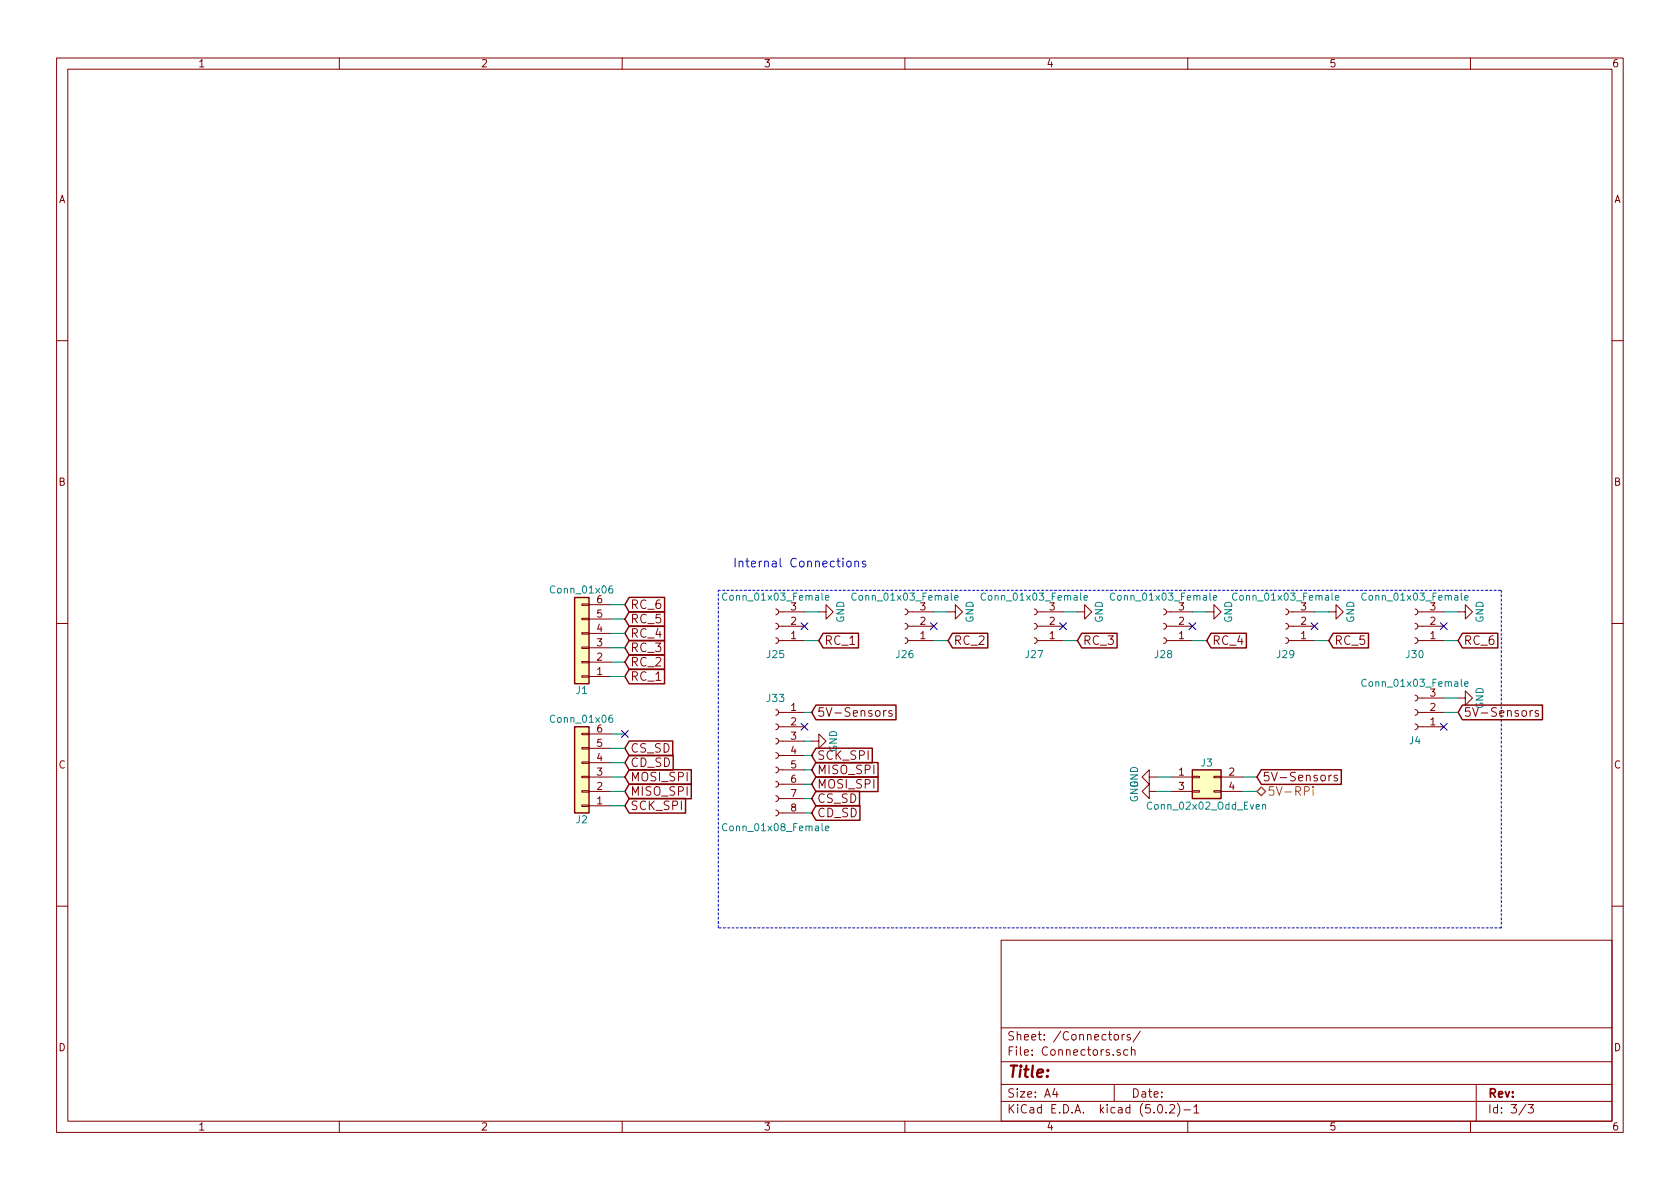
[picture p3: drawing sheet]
EESchema Schematic File Version 2
LIBS:power
LIBS:device
LIBS:switches
LIBS:relays
LIBS:motors
LIBS:transistors
LIBS:conn
LIBS:linear
LIBS:regul
LIBS:74xx
LIBS:cmos4000
LIBS:adc-dac
LIBS:memory
LIBS:xilinx
LIBS:microcontrollers
LIBS:dsp
LIBS:microchip
LIBS:analog_switches
LIBS:motorola
LIBS:texas
LIBS:intel
LIBS:audio
LIBS:interface
LIBS:digital-audio
LIBS:philips
LIBS:display
LIBS:cypress
LIBS:siliconi
LIBS:opto
LIBS:atmel
LIBS:contrib
LIBS:valves
LIBS:RPi Interface-cache
EELAYER 25 0
EELAYER END
$Descr A4 11693 8268
encoding utf-8
Sheet 3 3
Title ""
Date ""
Rev ""
Comp ""
Comment1 ""
Comment2 ""
Comment3 ""
Comment4 ""
$EndDescr
Text Notes 5100 3950 0    60   ~ 0
Internal Connections
$Comp
L Conn_01x03_Female J25
U 1 1
P 5400 4350
F 0 "J25" H 5400 4550 50  0000 C CNN
F 1 "Conn_01x03_Female" H 5400 4150 50  0000 C CNN
F 2 "Socket_Strips:Socket_Strip_Straight_1x03_Pitch2.54mm" H 5400 4350 50  0001 C CNN
F 3 "" H 5400 4350 50  0001 C CNN
	1    5400 4350
	-1   0    0    1   
$EndComp
$Comp
L GND #PWR017
U 1 1
P 5700 4250
F 0 "#PWR017" H 5700 4000 50  0001 C CNN
F 1 "GND" H 5700 4100 50  0000 C CNN
F 2 "" H 5700 4250 50  0001 C CNN
F 3 "" H 5700 4250 50  0001 C CNN
	1    5700 4250
	0    -1   -1   0   
$EndComp
NoConn ~ 5600 4350
$Comp
L Conn_01x03_Female J26
U 1 1
P 6300 4350
F 0 "J26" H 6300 4550 50  0000 C CNN
F 1 "Conn_01x03_Female" H 6300 4150 50  0000 C CNN
F 2 "Socket_Strips:Socket_Strip_Straight_1x03_Pitch2.54mm" H 6300 4350 50  0001 C CNN
F 3 "" H 6300 4350 50  0001 C CNN
	1    6300 4350
	-1   0    0    1   
$EndComp
$Comp
L GND #PWR018
U 1 1
P 6600 4250
F 0 "#PWR018" H 6600 4000 50  0001 C CNN
F 1 "GND" H 6600 4100 50  0000 C CNN
F 2 "" H 6600 4250 50  0001 C CNN
F 3 "" H 6600 4250 50  0001 C CNN
	1    6600 4250
	0    -1   -1   0   
$EndComp
NoConn ~ 6500 4350
$Comp
L Conn_01x03_Female J27
U 1 1
P 7200 4350
F 0 "J27" H 7200 4550 50  0000 C CNN
F 1 "Conn_01x03_Female" H 7200 4150 50  0000 C CNN
F 2 "Socket_Strips:Socket_Strip_Straight_1x03_Pitch2.54mm" H 7200 4350 50  0001 C CNN
F 3 "" H 7200 4350 50  0001 C CNN
	1    7200 4350
	-1   0    0    1   
$EndComp
$Comp
L GND #PWR019
U 1 1
P 7500 4250
F 0 "#PWR019" H 7500 4000 50  0001 C CNN
F 1 "GND" H 7500 4100 50  0000 C CNN
F 2 "" H 7500 4250 50  0001 C CNN
F 3 "" H 7500 4250 50  0001 C CNN
	1    7500 4250
	0    -1   -1   0   
$EndComp
NoConn ~ 7400 4350
$Comp
L Conn_01x03_Female J28
U 1 1
P 8100 4350
F 0 "J28" H 8100 4550 50  0000 C CNN
F 1 "Conn_01x03_Female" H 8100 4150 50  0000 C CNN
F 2 "Socket_Strips:Socket_Strip_Straight_1x03_Pitch2.54mm" H 8100 4350 50  0001 C CNN
F 3 "" H 8100 4350 50  0001 C CNN
	1    8100 4350
	-1   0    0    1   
$EndComp
$Comp
L GND #PWR020
U 1 1
P 8400 4250
F 0 "#PWR020" H 8400 4000 50  0001 C CNN
F 1 "GND" H 8400 4100 50  0000 C CNN
F 2 "" H 8400 4250 50  0001 C CNN
F 3 "" H 8400 4250 50  0001 C CNN
	1    8400 4250
	0    -1   -1   0   
$EndComp
NoConn ~ 8300 4350
$Comp
L Conn_01x03_Female J29
U 1 1
P 8950 4350
F 0 "J29" H 8950 4550 50  0000 C CNN
F 1 "Conn_01x03_Female" H 8950 4150 50  0000 C CNN
F 2 "Socket_Strips:Socket_Strip_Straight_1x03_Pitch2.54mm" H 8950 4350 50  0001 C CNN
F 3 "" H 8950 4350 50  0001 C CNN
	1    8950 4350
	-1   0    0    1   
$EndComp
$Comp
L GND #PWR021
U 1 1
P 9250 4250
F 0 "#PWR021" H 9250 4000 50  0001 C CNN
F 1 "GND" H 9250 4100 50  0000 C CNN
F 2 "" H 9250 4250 50  0001 C CNN
F 3 "" H 9250 4250 50  0001 C CNN
	1    9250 4250
	0    -1   -1   0   
$EndComp
NoConn ~ 9150 4350
$Comp
L Conn_01x03_Female J30
U 1 1
P 9850 4350
F 0 "J30" H 9850 4550 50  0000 C CNN
F 1 "Conn_01x03_Female" H 9850 4150 50  0000 C CNN
F 2 "Socket_Strips:Socket_Strip_Straight_1x03_Pitch2.54mm" H 9850 4350 50  0001 C CNN
F 3 "" H 9850 4350 50  0001 C CNN
	1    9850 4350
	-1   0    0    1   
$EndComp
$Comp
L GND #PWR022
U 1 1
P 10150 4250
F 0 "#PWR022" H 10150 4000 50  0001 C CNN
F 1 "GND" H 10150 4100 50  0000 C CNN
F 2 "" H 10150 4250 50  0001 C CNN
F 3 "" H 10150 4250 50  0001 C CNN
	1    10150 4250
	0    -1   -1   0   
$EndComp
NoConn ~ 10050 4350
$Comp
L Conn_01x08_Female J33
U 1 1
P 5400 5250
F 0 "J33" H 5400 5650 50  0000 C CNN
F 1 "Conn_01x08_Female" H 5400 4750 50  0000 C CNN
F 2 "Socket_Strips:Socket_Strip_Straight_1x08_Pitch2.54mm" H 5400 5250 50  0001 C CNN
F 3 "" H 5400 5250 50  0001 C CNN
	1    5400 5250
	-1   0    0    -1  
$EndComp
NoConn ~ 5600 5050
$Comp
L GND #PWR023
U 1 1
P 5650 5150
F 0 "#PWR023" H 5650 4900 50  0001 C CNN
F 1 "GND" H 5650 5000 50  0000 C CNN
F 2 "" H 5650 5150 50  0001 C CNN
F 3 "" H 5650 5150 50  0001 C CNN
	1    5650 5150
	0    -1   -1   0   
$EndComp
$Comp
L Conn_02x02_Odd_Even J3
U 1 1
P 8350 5400
F 0 "J3" H 8400 5500 50  0000 C CNN
F 1 "Conn_02x02_Odd_Even" H 8400 5200 50  0000 C CNN
F 2 "Socket_Strips:Socket_Strip_Straight_2x02_Pitch2.54mm" H 8350 5400 50  0001 C CNN
F 3 "" H 8350 5400 50  0001 C CNN
	1    8350 5400
	1    0    0    -1  
$EndComp
$Comp
L GND #PWR024
U 1 1
P 8050 5400
F 0 "#PWR024" H 8050 5150 50  0001 C CNN
F 1 "GND" H 8050 5250 50  0000 C CNN
F 2 "" H 8050 5400 50  0001 C CNN
F 3 "" H 8050 5400 50  0001 C CNN
	1    8050 5400
	0    1    1    0   
$EndComp
$Comp
L GND #PWR025
U 1 1
P 8050 5500
F 0 "#PWR025" H 8050 5250 50  0001 C CNN
F 1 "GND" H 8050 5350 50  0000 C CNN
F 2 "" H 8050 5500 50  0001 C CNN
F 3 "" H 8050 5500 50  0001 C CNN
	1    8050 5500
	0    1    1    0   
$EndComp
Text HLabel 8750 5500 2    60   BiDi ~ 0
5V-RPi
Text GLabel 8750 5400 2    60   Input ~ 0
5V-Sensors
$Comp
L Conn_01x06 J1
U 1 1
P 4050 4500
F 0 "J1" H 4050 4800 50  0000 C CNN
F 1 "Conn_01x06" H 4050 4100 50  0000 C CNN
F 2 "Socket_Strips:Socket_Strip_Straight_1x06_Pitch2.54mm" H 4050 4500 50  0001 C CNN
F 3 "" H 4050 4500 50  0001 C CNN
	1    4050 4500
	-1   0    0    1   
$EndComp
$Comp
L Conn_01x06 J2
U 1 1
P 4050 5400
F 0 "J2" H 4050 5700 50  0000 C CNN
F 1 "Conn_01x06" H 4050 5000 50  0000 C CNN
F 2 "Socket_Strips:Socket_Strip_Straight_1x06_Pitch2.54mm" H 4050 5400 50  0001 C CNN
F 3 "" H 4050 5400 50  0001 C CNN
	1    4050 5400
	-1   0    0    1   
$EndComp
Text GLabel 4350 4700 2    60   Input ~ 0
RC_1
Text GLabel 4350 4600 2    60   Input ~ 0
RC_2
Text GLabel 4350 4500 2    60   Input ~ 0
RC_3
Text GLabel 4350 4400 2    60   Input ~ 0
RC_4
Text GLabel 4350 4300 2    60   Input ~ 0
RC_5
Text GLabel 4350 4200 2    60   Input ~ 0
RC_6
Text GLabel 4350 5600 2    60   Input ~ 0
SCK_SPI
Text GLabel 4350 5500 2    60   Input ~ 0
MISO_SPI
Text GLabel 4350 5400 2    60   Input ~ 0
MOSI_SPI
Text GLabel 4350 5300 2    60   Input ~ 0
CD_SD
Text GLabel 4350 5200 2    60   Input ~ 0
CS_SD
Wire Notes Line
	5000 4100 10450 4100
Wire Notes Line
	10450 4100 10450 6450
Wire Notes Line
	10450 6450 5000 6450
Wire Notes Line
	5000 6450 5000 4100
Wire Wire Line
	5700 4250 5600 4250
Wire Wire Line
	5700 4450 5600 4450
Wire Wire Line
	6600 4250 6500 4250
Wire Wire Line
	6600 4450 6500 4450
Wire Wire Line
	7500 4250 7400 4250
Wire Wire Line
	7500 4450 7400 4450
Wire Wire Line
	8400 4250 8300 4250
Wire Wire Line
	8400 4450 8300 4450
Wire Wire Line
	9250 4250 9150 4250
Wire Wire Line
	9250 4450 9150 4450
Wire Wire Line
	10150 4250 10050 4250
Wire Wire Line
	10150 4450 10050 4450
Wire Wire Line
	5650 4950 5600 4950
Wire Wire Line
	5600 5150 5650 5150
Wire Wire Line
	5650 5250 5600 5250
Wire Wire Line
	5600 5350 5650 5350
Wire Wire Line
	5650 5450 5600 5450
Wire Wire Line
	5600 5550 5650 5550
Wire Wire Line
	5650 5650 5600 5650
Wire Wire Line
	8750 5400 8650 5400
Wire Wire Line
	8650 5500 8750 5500
Wire Wire Line
	8150 5400 8050 5400
Wire Wire Line
	8050 5500 8150 5500
Wire Wire Line
	4350 5100 4250 5100
Wire Wire Line
	4350 5200 4250 5200
Wire Wire Line
	4250 5300 4350 5300
Wire Wire Line
	4350 5400 4250 5400
Wire Wire Line
	4250 5500 4350 5500
Wire Wire Line
	4350 5600 4250 5600
NoConn ~ 4350 5100
Wire Wire Line
	4350 4200 4250 4200
Wire Wire Line
	4350 4300 4250 4300
Wire Wire Line
	4250 4400 4350 4400
Wire Wire Line
	4350 4500 4250 4500
Wire Wire Line
	4250 4600 4350 4600
Wire Wire Line
	4350 4700 4250 4700
Text GLabel 5650 5250 2    60   Input ~ 0
SCK_SPI
Text GLabel 5650 5350 2    60   Input ~ 0
MISO_SPI
Text GLabel 5650 5450 2    60   Input ~ 0
MOSI_SPI
Text GLabel 5650 5650 2    60   Input ~ 0
CD_SD
Text GLabel 5650 5550 2    60   Input ~ 0
CS_SD
Text GLabel 5650 4950 2    60   Input ~ 0
5V-Sensors
Text GLabel 5700 4450 2    60   Input ~ 0
RC_1
Text GLabel 6600 4450 2    60   Input ~ 0
RC_2
Text GLabel 7500 4450 2    60   Input ~ 0
RC_3
Text GLabel 8400 4450 2    60   Input ~ 0
RC_4
Text GLabel 9250 4450 2    60   Input ~ 0
RC_5
Text GLabel 10150 4450 2    60   Input ~ 0
RC_6
$Comp
L Conn_01x03_Female J4
U 1 1
P 9850 4950
F 0 "J4" H 9850 5150 50  0000 C CNN
F 1 "Conn_01x03_Female" H 9850 4750 50  0000 C CNN
F 2 "Socket_Strips:Socket_Strip_Straight_1x03_Pitch2.54mm" H 9850 4950 50  0001 C CNN
F 3 "" H 9850 4950 50  0001 C CNN
	1    9850 4950
	-1   0    0    1   
$EndComp
$Comp
L GND #PWR026
U 1 1
P 10150 4850
F 0 "#PWR026" H 10150 4600 50  0001 C CNN
F 1 "GND" H 10150 4700 50  0000 C CNN
F 2 "" H 10150 4850 50  0001 C CNN
F 3 "" H 10150 4850 50  0001 C CNN
	1    10150 4850
	0    -1   -1   0   
$EndComp
Wire Wire Line
	10150 4850 10050 4850
Text GLabel 10150 4950 2    60   Input ~ 0
5V-Sensors
Wire Wire Line
	10150 4950 10050 4950
NoConn ~ 10050 5050
$EndSCHEMATC
